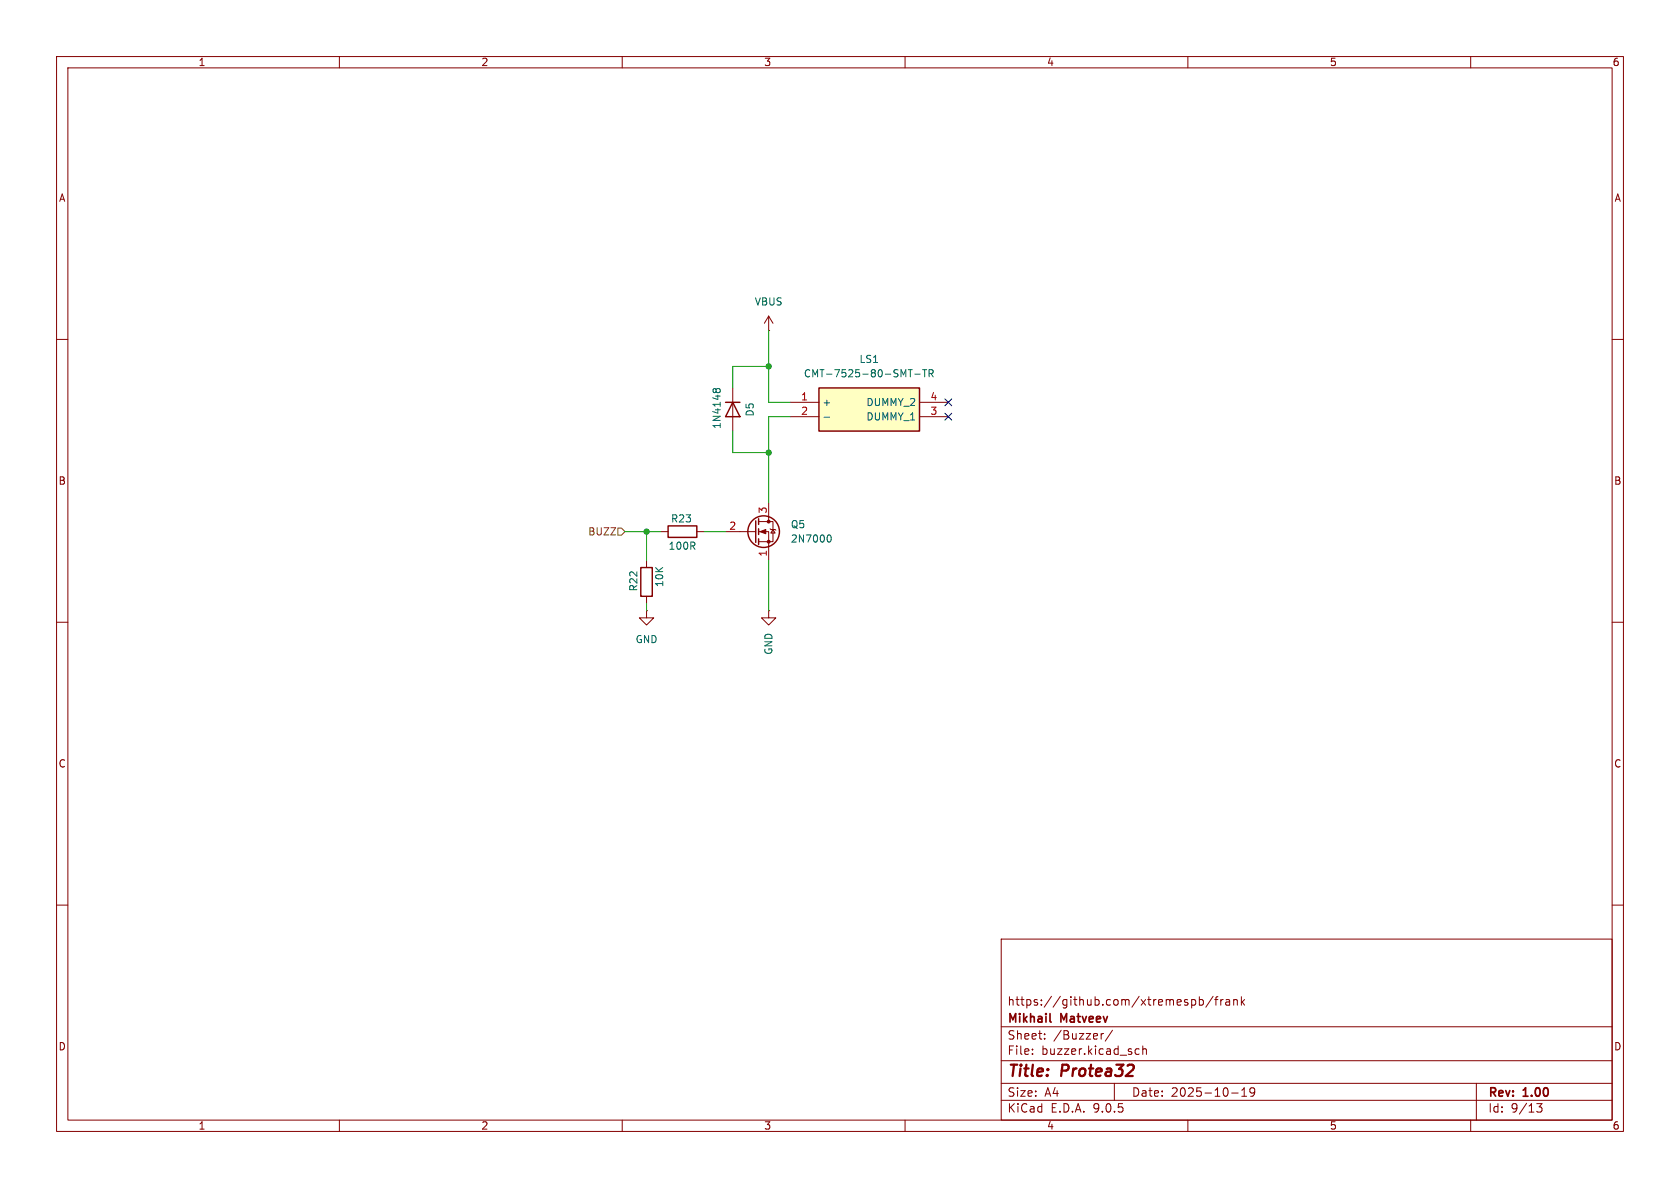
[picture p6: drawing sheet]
(kicad_sch
 (version 20250114)
 (generator "eeschema")
 (generator_version "9.0")
 (paper "A4")
 (title_block
  (title "${NAME}")
  (date "${DATE}")
  (rev "${VERSION}")
  (company "Mikhail Matveev")
  (comment 1 "https://github.com/xtremespb/frank"))
 (lib_symbols
  (symbol "Protea:1N4148"
   (pin_numbers (hide yes))
   (pin_names (hide yes)) (exclude_from_sim no) (in_bom yes) (on_board yes)
   (property "Reference" "D" (at 0 2.54 0) (effects (font (size 1.27 1.27))))
   (property "Value" "1N4148" (at 0 -2.54 0) (effects (font (size 1.27 1.27))))
   (property "Footprint" "Diode_THT:D_DO-35_SOD27_P7.62mm_Horizontal" (at 0 0 0) (effects (font (size 1.27 1.27)) (hide yes)))
   (property "Datasheet" "https://assets.nexperia.com/documents/data-sheet/1N4148_1N4448.pdf" (at 0 0 0) (effects (font (size 1.27 1.27)) (hide yes)))
   (property "Description" "100V 0.15A standard switching diode, DO-35" (at 0 0 0) (effects (font (size 1.27 1.27)) (hide yes)))
   (property "Sim.Device" "D" (at 0 0 0) (effects (font (size 1.27 1.27)) (hide yes)))
   (property "Sim.Pins" "1=K 2=A" (at 0 0 0) (effects (font (size 1.27 1.27)) (hide yes)))
   (symbol "1N4148_0_1"
    (polyline (pts (xy -1.27 1.27) (xy -1.27 -1.27)) (stroke (width 0.254) (type default)) (fill (type none)))
    (polyline (pts (xy 1.27 1.27) (xy 1.27 -1.27) (xy -1.27 0) (xy 1.27 1.27)) (stroke (width 0.254) (type default)) (fill (type none)))
    (polyline (pts (xy 1.27 0) (xy -1.27 0)) (stroke (width 0) (type default)) (fill (type none))))
   (symbol "1N4148_1_1"
    (pin passive line (at -3.81 0 0) (length 2.54) (name "K" (effects (font (size 1.27 1.27)))) (number "1" (effects (font (size 1.27 1.27)))))
    (pin passive line (at 3.81 0 180) (length 2.54) (name "A" (effects (font (size 1.27 1.27)))) (number "2" (effects (font (size 1.27 1.27))))))
   (embedded_fonts no))
  (symbol "Protea:CMT-7525-80-SMT-TR" (exclude_from_sim no) (in_bom yes) (on_board yes)
   (property "Reference" "LS" (at 24.13 7.62 0) (effects (font (size 1.27 1.27)) (justify left top)))
   (property "Value" "CMT-7525-80-SMT-TR" (at 24.13 5.08 0) (effects (font (size 1.27 1.27)) (justify left top)))
   (property "Footprint" "CMT752580SMTTR" (at 24.13 -94.92 0) (effects (font (size 1.27 1.27)) (justify left top) (hide yes)))
   (property "Datasheet" "https://www.sameskydevices.com/product/resource/cmt-7525-80-smt-tr.pdf" (at 24.13 -194.92 0) (effects (font (size 1.27 1.27)) (justify left top) (hide yes)))
   (property "Description" "7.5 mm, 3.6 Vo-p, 80 dB, Surface Mount (SMT), Magnetic Audio Transducer Buzzer" (at 0 0 0) (effects (font (size 1.27 1.27)) (hide yes)))
   (property "Height" "2.7" (at 24.13 -394.92 0) (effects (font (size 1.27 1.27)) (justify left top) (hide yes)))
   (property "Mouser Part Number" "490-CMT-7525-80SMTTR" (at 24.13 -494.92 0) (effects (font (size 1.27 1.27)) (justify left top) (hide yes)))
   (property "Mouser Price/Stock" "https://www.mouser.co.uk/ProductDetail/Same-Sky/CMT-7525-80-SMT-TR?qs=P1JMDcb91o5izP7Xira9ww%3D%3D" (at 24.13 -594.92 0) (effects (font (size 1.27 1.27)) (justify left top) (hide yes)))
   (property "Manufacturer_Name" "Same Sky" (at 24.13 -694.92 0) (effects (font (size 1.27 1.27)) (justify left top) (hide yes)))
   (property "Manufacturer_Part_Number" "CMT-7525-80-SMT-TR" (at 24.13 -794.92 0) (effects (font (size 1.27 1.27)) (justify left top) (hide yes)))
   (symbol "CMT-7525-80-SMT-TR_1_1"
    (rectangle (start 5.08 2.54) (end 22.86 -5.08) (stroke (width 0.254) (type default)) (fill (type background)))
    (pin passive line (at 0 0 0) (length 5.08) (name "+" (effects (font (size 1.27 1.27)))) (number "1" (effects (font (size 1.27 1.27)))))
    (pin passive line (at 0 -2.54 0) (length 5.08) (name "-" (effects (font (size 1.27 1.27)))) (number "2" (effects (font (size 1.27 1.27)))))
    (pin passive line (at 27.94 0 180) (length 5.08) (name "DUMMY_2" (effects (font (size 1.27 1.27)))) (number "4" (effects (font (size 1.27 1.27)))))
    (pin passive line (at 27.94 -2.54 180) (length 5.08) (name "DUMMY_1" (effects (font (size 1.27 1.27)))) (number "3" (effects (font (size 1.27 1.27))))))
   (embedded_fonts no))
  (symbol "Protea:GND"
   (power)
   (pin_numbers (hide yes))
   (pin_names
    (offset 0) (hide yes)) (exclude_from_sim no) (in_bom yes) (on_board yes)
   (property "Reference" "#PWR" (at 0 -6.35 0) (effects (font (size 1.27 1.27)) (hide yes)))
   (property "Value" "GND" (at 0 -3.81 0) (effects (font (size 1.27 1.27))))
   (property "Footprint" "" (at 0 0 0) (effects (font (size 1.27 1.27)) (hide yes)))
   (property "Datasheet" "" (at 0 0 0) (effects (font (size 1.27 1.27)) (hide yes)))
   (property "Description" "Power symbol creates a global label with name \"GND\" , ground" (at 0 0 0) (effects (font (size 1.27 1.27)) (hide yes)))
   (symbol "GND_0_1"
    (polyline (pts (xy 0 0) (xy 0 -1.27) (xy 1.27 -1.27) (xy 0 -2.54) (xy -1.27 -1.27) (xy 0 -1.27)) (stroke (width 0) (type default)) (fill (type none))))
   (symbol "GND_1_1"
    (pin power_in line (at 0 0 270) (length 0) (name "~" (effects (font (size 1.27 1.27)))) (number "1" (effects (font (size 1.27 1.27))))))
   (embedded_fonts no))
  (symbol "Protea:R"
   (pin_numbers (hide yes))
   (pin_names
    (offset 0)) (exclude_from_sim no) (in_bom yes) (on_board yes)
   (property "Reference" "R" (at 2.032 0 90) (effects (font (size 1.27 1.27))))
   (property "Value" "R" (at 0 0 90) (effects (font (size 1.27 1.27))))
   (property "Footprint" "" (at -1.778 0 90) (effects (font (size 1.27 1.27)) (hide yes)))
   (property "Datasheet" "~" (at 0 0 0) (effects (font (size 1.27 1.27)) (hide yes)))
   (property "Description" "Resistor" (at 0 0 0) (effects (font (size 1.27 1.27)) (hide yes)))
   (symbol "R_0_1"
    (rectangle (start -1.016 -2.54) (end 1.016 2.54) (stroke (width 0.254) (type default)) (fill (type none))))
   (symbol "R_1_1"
    (pin passive line (at 0 3.81 270) (length 1.27) (name "~" (effects (font (size 1.27 1.27)))) (number "1" (effects (font (size 1.27 1.27)))))
    (pin passive line (at 0 -3.81 90) (length 1.27) (name "~" (effects (font (size 1.27 1.27)))) (number "2" (effects (font (size 1.27 1.27))))))
   (embedded_fonts no))
  (symbol "Protea:VBUS"
   (power)
   (pin_numbers (hide yes))
   (pin_names
    (offset 0) (hide yes)) (exclude_from_sim no) (in_bom yes) (on_board yes)
   (property "Reference" "#PWR" (at 0 -3.81 0) (effects (font (size 1.27 1.27)) (hide yes)))
   (property "Value" "VBUS" (at 0 3.556 0) (effects (font (size 1.27 1.27))))
   (property "Footprint" "" (at 0 0 0) (effects (font (size 1.27 1.27)) (hide yes)))
   (property "Datasheet" "" (at 0 0 0) (effects (font (size 1.27 1.27)) (hide yes)))
   (property "Description" "Power symbol creates a global label with name \"VBUS\"" (at 0 0 0) (effects (font (size 1.27 1.27)) (hide yes)))
   (symbol "VBUS_0_1"
    (polyline (pts (xy -0.762 1.27) (xy 0 2.54)) (stroke (width 0) (type default)) (fill (type none)))
    (polyline (pts (xy 0 2.54) (xy 0.762 1.27)) (stroke (width 0) (type default)) (fill (type none)))
    (polyline (pts (xy 0 0) (xy 0 2.54)) (stroke (width 0) (type default)) (fill (type none))))
   (symbol "VBUS_1_1"
    (pin power_in line (at 0 0 90) (length 0) (name "~" (effects (font (size 1.27 1.27)))) (number "1" (effects (font (size 1.27 1.27))))))
   (embedded_fonts no))
  (symbol "Transistor_FET:2N7000"
   (pin_names (hide yes)) (exclude_from_sim no) (in_bom yes) (on_board yes)
   (property "Reference" "Q" (at 5.08 1.905 0) (effects (font (size 1.27 1.27)) (justify left)))
   (property "Value" "2N7000" (at 5.08 0 0) (effects (font (size 1.27 1.27)) (justify left)))
   (property "Footprint" "Package_TO_SOT_THT:TO-92_Inline" (at 5.08 -1.905 0) (effects (font (size 1.27 1.27)
    (italic yes)) (justify left) (hide yes)))
   (property "Datasheet" "https://www.vishay.com/docs/70226/70226.pdf" (at 5.08 -3.81 0) (effects (font (size 1.27 1.27)) (justify left) (hide yes)))
   (property "Description" "0.2A Id, 200V Vds, N-Channel MOSFET, 2.6V Logic Level, TO-92" (at 0 0 0) (effects (font (size 1.27 1.27)) (hide yes)))
   (symbol "2N7000_0_1"
    (polyline (pts (xy 0.254 1.905) (xy 0.254 -1.905)) (stroke (width 0.254) (type default)) (fill (type none)))
    (polyline (pts (xy 0.254 0) (xy -2.54 0)) (stroke (width 0) (type default)) (fill (type none)))
    (polyline (pts (xy 0.762 2.286) (xy 0.762 1.27)) (stroke (width 0.254) (type default)) (fill (type none)))
    (polyline (pts (xy 0.762 0.508) (xy 0.762 -0.508)) (stroke (width 0.254) (type default)) (fill (type none)))
    (polyline (pts (xy 0.762 -1.27) (xy 0.762 -2.286)) (stroke (width 0.254) (type default)) (fill (type none)))
    (polyline (pts (xy 0.762 -1.778) (xy 3.302 -1.778) (xy 3.302 1.778) (xy 0.762 1.778)) (stroke (width 0) (type default)) (fill (type none)))
    (polyline (pts (xy 1.016 0) (xy 2.032 0.381) (xy 2.032 -0.381) (xy 1.016 0)) (stroke (width 0) (type default)) (fill (type outline)))
    (circle (center 1.651 0) (radius 2.794) (stroke (width 0.254) (type default)) (fill (type none)))
    (polyline (pts (xy 2.54 2.54) (xy 2.54 1.778)) (stroke (width 0) (type default)) (fill (type none)))
    (circle (center 2.54 1.778) (radius 0.254) (stroke (width 0) (type default)) (fill (type outline)))
    (circle (center 2.54 -1.778) (radius 0.254) (stroke (width 0) (type default)) (fill (type outline)))
    (polyline (pts (xy 2.54 -2.54) (xy 2.54 0) (xy 0.762 0)) (stroke (width 0) (type default)) (fill (type none)))
    (polyline (pts (xy 2.794 0.508) (xy 2.921 0.381) (xy 3.683 0.381) (xy 3.81 0.254)) (stroke (width 0) (type default)) (fill (type none)))
    (polyline (pts (xy 3.302 0.381) (xy 2.921 -0.254) (xy 3.683 -0.254) (xy 3.302 0.381)) (stroke (width 0) (type default)) (fill (type none))))
   (symbol "2N7000_1_1"
    (pin input line (at -5.08 0 0) (length 2.54) (name "G" (effects (font (size 1.27 1.27)))) (number "2" (effects (font (size 1.27 1.27)))))
    (pin passive line (at 2.54 5.08 270) (length 2.54) (name "D" (effects (font (size 1.27 1.27)))) (number "3" (effects (font (size 1.27 1.27)))))
    (pin passive line (at 2.54 -5.08 90) (length 2.54) (name "S" (effects (font (size 1.27 1.27)))) (number "1" (effects (font (size 1.27 1.27))))))
   (embedded_fonts no)))
 (junction
  (at 135.89 64.77)
  (diameter 0)
  (color 0 0 0 0))
 (junction
  (at 114.3 93.98)
  (diameter 0)
  (color 0 0 0 0))
 (junction
  (at 135.89 80.01)
  (diameter 0)
  (color 0 0 0 0))
 (no_connect
  (at 167.64 73.66))
 (no_connect
  (at 167.64 71.12))
 (wire
  (pts (xy 135.89 64.77) (xy 135.89 71.12))
  (stroke (width 0) (type default)))
 (wire
  (pts (xy 135.89 73.66) (xy 135.89 80.01))
  (stroke (width 0) (type default)))
 (wire
  (pts (xy 114.3 99.06) (xy 114.3 93.98))
  (stroke (width 0) (type default)))
 (wire
  (pts (xy 129.54 76.2) (xy 129.54 80.01))
  (stroke (width 0) (type default)))
 (wire
  (pts (xy 124.46 93.98) (xy 128.27 93.98))
  (stroke (width 0) (type default)))
 (wire
  (pts (xy 129.54 64.77) (xy 129.54 68.58))
  (stroke (width 0) (type default)))
 (wire
  (pts (xy 139.7 73.66) (xy 135.89 73.66))
  (stroke (width 0) (type default)))
 (wire
  (pts (xy 114.3 106.68) (xy 114.3 107.95))
  (stroke (width 0) (type default)))
 (wire
  (pts (xy 110.49 93.98) (xy 114.3 93.98))
  (stroke (width 0) (type default)))
 (wire
  (pts (xy 135.89 99.06) (xy 135.89 107.95))
  (stroke (width 0) (type default)))
 (wire
  (pts (xy 114.3 93.98) (xy 116.84 93.98))
  (stroke (width 0) (type default)))
 (wire
  (pts (xy 129.54 80.01) (xy 135.89 80.01))
  (stroke (width 0) (type default)))
 (wire
  (pts (xy 135.89 80.01) (xy 135.89 88.9))
  (stroke (width 0) (type default)))
 (wire
  (pts (xy 135.89 58.42) (xy 135.89 64.77))
  (stroke (width 0) (type default)))
 (wire
  (pts (xy 135.89 71.12) (xy 139.7 71.12))
  (stroke (width 0) (type default)))
 (wire
  (pts (xy 129.54 64.77) (xy 135.89 64.77))
  (stroke (width 0) (type default)))
 (hierarchical_label "BUZZ"
  (shape input)
  (at 110.49 93.98 180)
  (effects (font (size 1.27 1.27)) (justify right)))
 (symbol
  (lib_id "Protea:VBUS")
  (at 135.89 58.42 0)
  (mirror y)
  (unit 1)
  (exclude_from_sim no)
  (in_bom yes)
  (on_board yes)
  (dnp no)
  (fields_autoplaced yes)
  (property "Reference" "#PWR079" (at 135.89 62.23 0) (effects (font (size 1.27 1.27)) (hide yes)))
  (property "Value" "VBUS" (at 135.89 53.34 0) (effects (font (size 1.27 1.27))))
  (property "Footprint" "" (at 135.89 58.42 0) (effects (font (size 1.27 1.27)) (hide yes)))
  (property "Datasheet" "" (at 135.89 58.42 0) (effects (font (size 1.27 1.27)) (hide yes)))
  (property "Description" "Power symbol creates a global label with name \"VBUS\"" (at 135.89 58.42 0) (effects (font (size 1.27 1.27)) (hide yes)))
  (pin "1"))
 (symbol
  (lib_id "Protea:1N4148")
  (at 129.54 72.39 270)
  (unit 1)
  (exclude_from_sim no)
  (in_bom yes)
  (on_board yes)
  (dnp no)
  (property "Reference" "D5" (at 132.588 72.39 0) (effects (font (size 1.27 1.27))))
  (property "Value" "1N4148" (at 126.746 72.136 0) (effects (font (size 1.27 1.27))))
  (property "Footprint" "FRANK:Diode (SOD-323)" (at 129.54 72.39 0) (effects (font (size 1.27 1.27)) (hide yes)))
  (property "Datasheet" "https://www.vishay.com/docs/85748/1n4148w.pdf" (at 129.54 72.39 0) (effects (font (size 1.27 1.27)) (hide yes)))
  (property "Description" "100V 0.15A standard switching diode, DO-35" (at 129.54 72.39 0) (effects (font (size 1.27 1.27)) (hide yes)))
  (property "Sim.Device" "D" (at 129.54 72.39 0) (effects (font (size 1.27 1.27)) (hide yes)))
  (property "Sim.Pins" "1=K 2=A" (at 129.54 72.39 0) (effects (font (size 1.27 1.27)) (hide yes)))
  (property "AliExpress" "https://www.aliexpress.com/item/1005005707644429.html" (at 129.54 72.39 0) (effects (font (size 1.27 1.27)) (hide yes)))
  (property "MANUFACTURER" "" (at 129.54 72.39 0) (effects (font (size 1.27 1.27))))
  (pin "1")
  (pin "2"))
 (symbol
  (lib_id "Protea:GND")
  (at 135.89 107.95 0)
  (unit 1)
  (exclude_from_sim no)
  (in_bom yes)
  (on_board yes)
  (dnp no)
  (fields_autoplaced yes)
  (property "Reference" "#PWR080" (at 135.89 114.3 0) (effects (font (size 1.27 1.27)) (hide yes)))
  (property "Value" "GND" (at 135.8901 111.76 90) (effects (font (size 1.27 1.27)) (justify right)))
  (property "Footprint" "" (at 135.89 107.95 0) (effects (font (size 1.27 1.27)) (hide yes)))
  (property "Datasheet" "" (at 135.89 107.95 0) (effects (font (size 1.27 1.27)) (hide yes)))
  (property "Description" "Power symbol creates a global label with name \"GND\" , ground" (at 135.89 107.95 0) (effects (font (size 1.27 1.27)) (hide yes)))
  (pin "1"))
 (symbol
  (lib_id "Protea:R")
  (at 120.65 93.98 270)
  (unit 1)
  (exclude_from_sim no)
  (in_bom yes)
  (on_board yes)
  (dnp no)
  (property "Reference" "R23" (at 122.428 91.694 90) (effects (font (size 1.27 1.27)) (justify right)))
  (property "Value" "100R" (at 120.65 96.52 90) (effects (font (size 1.27 1.27))))
  (property "Footprint" "FRANK:Resistor (0603, S)" (at 120.65 92.202 90) (effects (font (size 1.27 1.27)) (hide yes)))
  (property "Datasheet" "https://www.vishay.com/docs/28952/mcs0402at-mct0603at-mcu0805at-mca1206at.pdf" (at 120.65 93.98 0) (effects (font (size 1.27 1.27)) (hide yes)))
  (property "Description" "" (at 120.65 93.98 0) (effects (font (size 1.27 1.27)) (hide yes)))
  (property "AliExpress" "https://www.aliexpress.com/item/1005005945735199.html" (at 120.65 93.98 0) (effects (font (size 1.27 1.27)) (hide yes)))
  (property "LCSC" "" (at 120.65 93.98 0) (effects (font (size 1.27 1.27))))
  (pin "1")
  (pin "2"))
 (symbol
  (lib_id "Protea:GND")
  (at 114.3 107.95 0)
  (unit 1)
  (exclude_from_sim no)
  (in_bom yes)
  (on_board yes)
  (dnp no)
  (fields_autoplaced yes)
  (property "Reference" "#PWR078" (at 114.3 114.3 0) (effects (font (size 1.27 1.27)) (hide yes)))
  (property "Value" "GND" (at 114.3 113.03 0) (effects (font (size 1.27 1.27))))
  (property "Footprint" "" (at 114.3 107.95 0) (effects (font (size 1.27 1.27)) (hide yes)))
  (property "Datasheet" "" (at 114.3 107.95 0) (effects (font (size 1.27 1.27)) (hide yes)))
  (property "Description" "Power symbol creates a global label with name \"GND\" , ground" (at 114.3 107.95 0) (effects (font (size 1.27 1.27)) (hide yes)))
  (pin "1"))
 (symbol
  (lib_id "Protea:R")
  (at 114.3 102.87 180)
  (unit 1)
  (exclude_from_sim no)
  (in_bom yes)
  (on_board yes)
  (dnp no)
  (property "Reference" "R22" (at 112.014 104.648 90) (effects (font (size 1.27 1.27)) (justify right)))
  (property "Value" "10K" (at 116.586 103.886 90) (effects (font (size 1.27 1.27)) (justify right)))
  (property "Footprint" "FRANK:Resistor (0603, S)" (at 116.078 102.87 90) (effects (font (size 1.27 1.27)) (hide yes)))
  (property "Datasheet" "https://www.vishay.com/docs/28952/mcs0402at-mct0603at-mcu0805at-mca1206at.pdf" (at 114.3 102.87 0) (effects (font (size 1.27 1.27)) (hide yes)))
  (property "Description" "" (at 114.3 102.87 0) (effects (font (size 1.27 1.27)) (hide yes)))
  (property "AliExpress" "https://www.aliexpress.com/item/1005005945735199.html" (at 114.3 102.87 0) (effects (font (size 1.27 1.27)) (hide yes)))
  (property "LCSC" "" (at 114.3 102.87 0) (effects (font (size 1.27 1.27))))
  (pin "1")
  (pin "2"))
 (symbol
  (lib_id "Protea:CMT-7525-80-SMT-TR")
  (at 139.7 71.12 0)
  (unit 1)
  (exclude_from_sim no)
  (in_bom yes)
  (on_board yes)
  (dnp no)
  (fields_autoplaced yes)
  (property "Reference" "LS1" (at 153.67 63.5 0) (effects (font (size 1.27 1.27))))
  (property "Value" "CMT-7525-80-SMT-TR" (at 153.67 66.04 0) (effects (font (size 1.27 1.27))))
  (property "Footprint" "FRANK:CMT752580SMTTR" (at 163.83 166.04 0) (effects (font (size 1.27 1.27)) (justify left top) (hide yes)))
  (property "Datasheet" "https://www.sameskydevices.com/product/resource/cmt-7525-80-smt-tr.pdf" (at 163.83 266.04 0) (effects (font (size 1.27 1.27)) (justify left top) (hide yes)))
  (property "Description" "7.5 mm, 3.6 Vo-p, 80 dB, Surface Mount (SMT), Magnetic Audio Transducer Buzzer" (at 139.7 71.12 0) (effects (font (size 1.27 1.27)) (hide yes)))
  (property "Height" "2.7" (at 163.83 466.04 0) (effects (font (size 1.27 1.27)) (justify left top) (hide yes)))
  (property "Mouser Part Number" "490-CMT-7525-80SMTTR" (at 163.83 566.04 0) (effects (font (size 1.27 1.27)) (justify left top) (hide yes)))
  (property "Mouser Price/Stock" "https://www.mouser.co.uk/ProductDetail/Same-Sky/CMT-7525-80-SMT-TR?qs=P1JMDcb91o5izP7Xira9ww%3D%3D" (at 163.83 666.04 0) (effects (font (size 1.27 1.27)) (justify left top) (hide yes)))
  (property "Manufacturer_Name" "Same Sky" (at 163.83 766.04 0) (effects (font (size 1.27 1.27)) (justify left top) (hide yes)))
  (property "Manufacturer_Part_Number" "CMT-7525-80-SMT-TR" (at 163.83 866.04 0) (effects (font (size 1.27 1.27)) (justify left top) (hide yes)))
  (property "AliExpress" "https://www.aliexpress.com/item/1005004437506861.html" (at 139.7 71.12 0) (effects (font (size 1.27 1.27)) (hide yes)))
  (pin "1")
  (pin "2")
  (pin "3")
  (pin "4"))
 (symbol
  (lib_id "Transistor_FET:2N7000")
  (at 133.35 93.98 0)
  (unit 1)
  (exclude_from_sim no)
  (in_bom yes)
  (on_board yes)
  (dnp no)
  (fields_autoplaced yes)
  (property "Reference" "Q5" (at 139.7 92.7099 0) (effects (font (size 1.27 1.27)) (justify left)))
  (property "Value" "2N7000" (at 139.7 95.2499 0) (effects (font (size 1.27 1.27)) (justify left)))
  (property "Footprint" "FRANK:SOT-23" (at 138.43 95.885 0) (effects (font (size 1.27 1.27)
    (italic yes)) (justify left) (hide yes)))
  (property "Datasheet" "https://www.vishay.com/docs/70226/70226.pdf" (at 138.43 97.79 0) (effects (font (size 1.27 1.27)) (justify left) (hide yes)))
  (property "Description" "0.2A Id, 200V Vds, N-Channel MOSFET, 2.6V Logic Level, TO-92" (at 133.35 93.98 0) (effects (font (size 1.27 1.27)) (hide yes)))
  (property "AliExpress" "https://www.aliexpress.com/item/1005005008637286.html" (at 133.35 93.98 0) (effects (font (size 1.27 1.27)) (hide yes)))
  (pin "1")
  (pin "2")
  (pin "3")))
